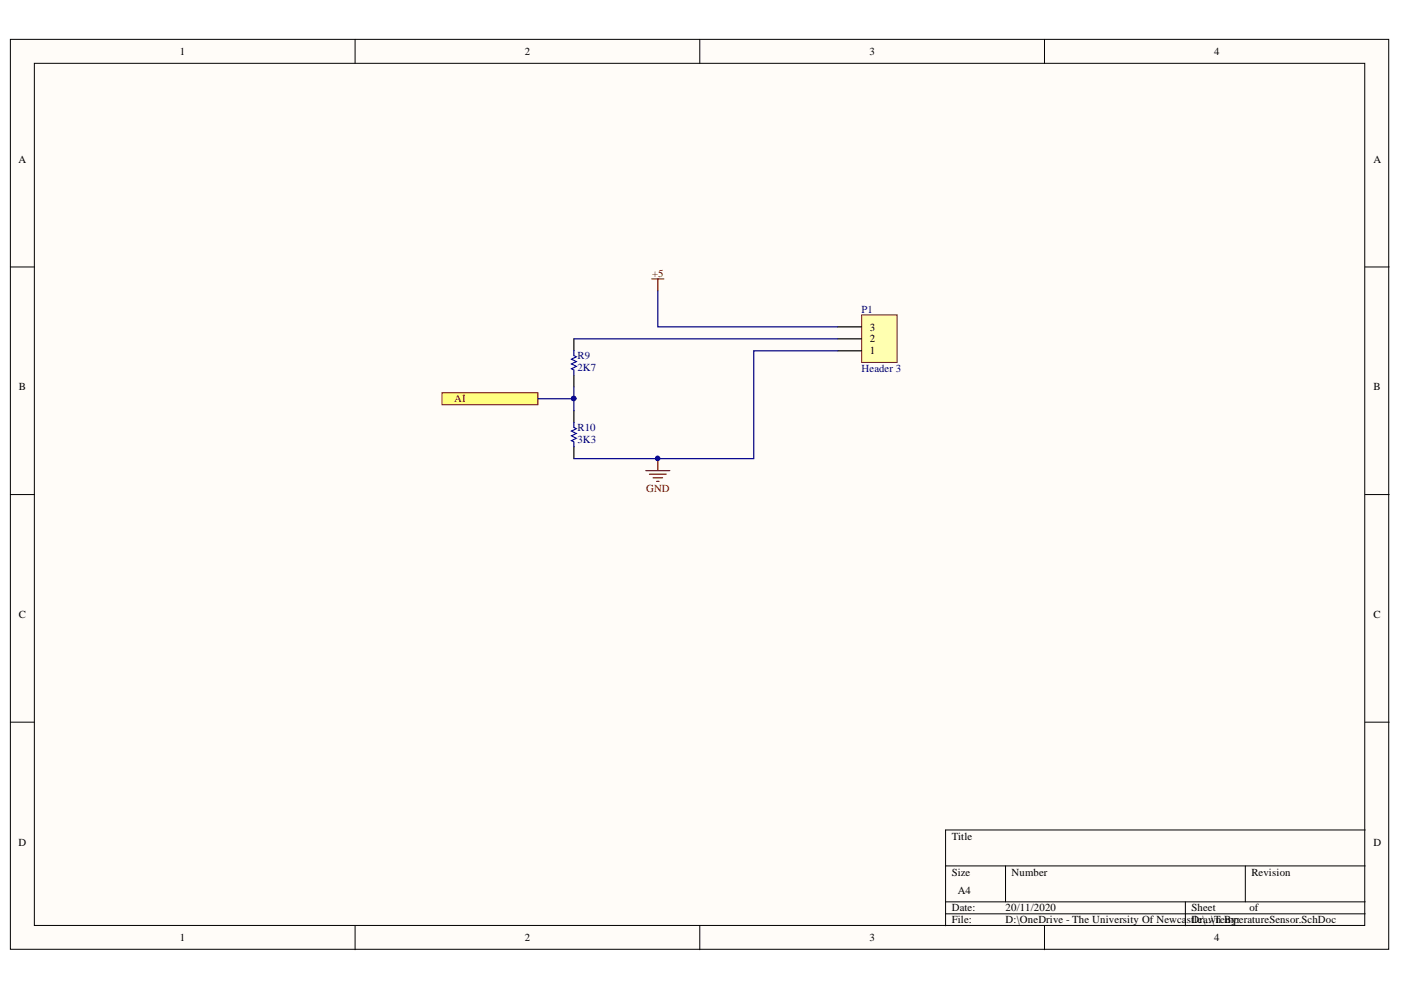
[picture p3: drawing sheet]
<svg xmlns="http://www.w3.org/2000/svg" width="297mm" height="210mm" viewBox="0 0 297 210" stroke-linecap="round" stroke-linejoin="round" font-family="sans-serif">
<g fill="#fffcf8" stroke="#000" stroke-width=".21">
<path d="M2.2 8.3h292.2v193h-292.2z"/>
<path d="M7.3 13.4h282.1v182.8h-282.1z"/>
</g>
<g fill="none" stroke="#000" stroke-width=".21">
<path d="M75.3 8.3v5.1M148.4 8.3v5.1M221.5 8.3v5.1M2.2 56.6h5.1M289.5 56.6h5M2.2 104.9h5.1M289.5 104.9h5M2.2 153.1h5.1M289.5 153.1h5M289.5 176h-89v20.3M75.3 196.3v5.1M148.4 196.3v5.1"/>
<path d="M200.5 183.6h89M200.5 191.2h89M200.5 193.8h89M213.2 183.6v7.6M221.5 196.3v5.1M251.3 191.2v5.1M264 183.6v7.6"/>
</g>
<path d="M138.2 59.1h2.5M139.5 59.1v2.6M136.9 99.8h5.1M139.5 97.2v2.6M137.7 100.5h3.6M138.5 101.3h2M139.2 102.1h.5" fill="none" stroke="#800000" stroke-width=".25"/>
<circle cx="139.4" cy="97.2" r=".46" fill="#000080" stroke="#000080" stroke-width=".21"/>
<path d="M121.7 71.8v2.6M121.7 79.5v2.5M121.7 87.1v2.5M121.7 94.7v2.5" fill="none" stroke="#000" stroke-width=".25"/>
<path d="M121.7 74.4v1l.5 .3-1 .5 1 .5-1 .5 1 .5-1 .5 .5 .2v1.1M121.7 89.6v1l.5 .3-1 .5 1 .5-1 .5 1 .5-1 .5 .5 .3v1" fill="none" stroke="#00f" stroke-width=".25"/>
<path d="M93.7 83.3h20.4v2.5h-20.4z" fill-rule="evenodd" fill="#ffff80" stroke="#800000" stroke-width=".21"/>
<path d="M182.7 66.8h7.5v10h-7.5z" fill="#ffffb0" stroke="#800000" stroke-width=".21"/>
<path d="M177.6 74.4h5.1M177.6 71.8h5.1M177.6 69.3h5.1" fill="none" stroke="#000" stroke-width=".25"/>
<path d="M121.7 71.8h55.9M139.5 61.7v7.6h38.1M177.6 74.4h-17.8v22.8h-38.1M114.1 84.5h7.6M121.7 82v5.1" fill="none" stroke="#000080" stroke-width=".25"/>
<g fill="#000080" stroke="#000080" stroke-width=".21">
<circle cx="139.4" cy="97.2" r=".46"/>
<circle cx="121.6" cy="84.5" r=".46"/>
</g>
<g font-size="2.3">
<text x="38.2" y="11.7">1</text>
<text x="111.3" y="11.7">2</text>
<text x="184.3" y="11.7">3</text>
<text x="257.4" y="11.7">4</text>
<text x="3.9" y="34.5">A</text>
<text x="291.2" y="34.5">A</text>
<text x="184.4" y="70.1">3</text>
<text x="184.4" y="75.2">1</text>
<text x="184.4" y="72.6">2</text>
<text x="4" y="82.8">B</text>
<text x="291.2" y="82.8">B</text>
<text x="4" y="131">C</text>
<text x="291.2" y="131">C</text>
<text x="3.9" y="179.3">D</text>
<text x="201.8" y="178">Title</text>
<text x="291.2" y="179.3">D</text>
<text x="201.8" y="185.6">Size</text>
<text x="214.5" y="185.6">Number</text>
<text x="265.3" y="185.6">Revision</text>
<text x="203" y="189.5">A4</text>
<text x="201.8" y="193.3">Date:</text>
<text x="201.8" y="195.8">File:</text>
<text x="213.2" y="193.3">20/11/2020</text>
<text x="213.2" y="195.8">D:\OneDrive - The University Of NewcastDrawn By:</text>
<text x="252.6" y="193.3">Sheet</text>
<text x="253.2" y="195.8">le\..\TemperatureSensor.SchDoc</text>
<text x="264.9" y="193.3">of</text>
<text x="38.2" y="199.6">1</text>
<text x="111.3" y="199.6">2</text>
<text x="184.3" y="199.6">3</text>
<text x="257.4" y="199.6">4</text>
</g>
<g font-size="2.3" fill="#800000">
<text x="138.2" y="58.7">+5</text>
<text x="96.3" y="85.3">AI</text>
<text x="137" y="104.4">GND</text>
</g>
<g font-size="2.3" fill="#000080">
<text x="182.7" y="66.3">P1</text>
<text x="122.4" y="76.2">R9</text>
<text x="122.4" y="78.7">2K7</text>
<text x="182.7" y="79">Header 3</text>
<text x="122.4" y="91.4">R10</text>
<text x="122.4" y="93.9">3K3</text>
</g>
</svg>
